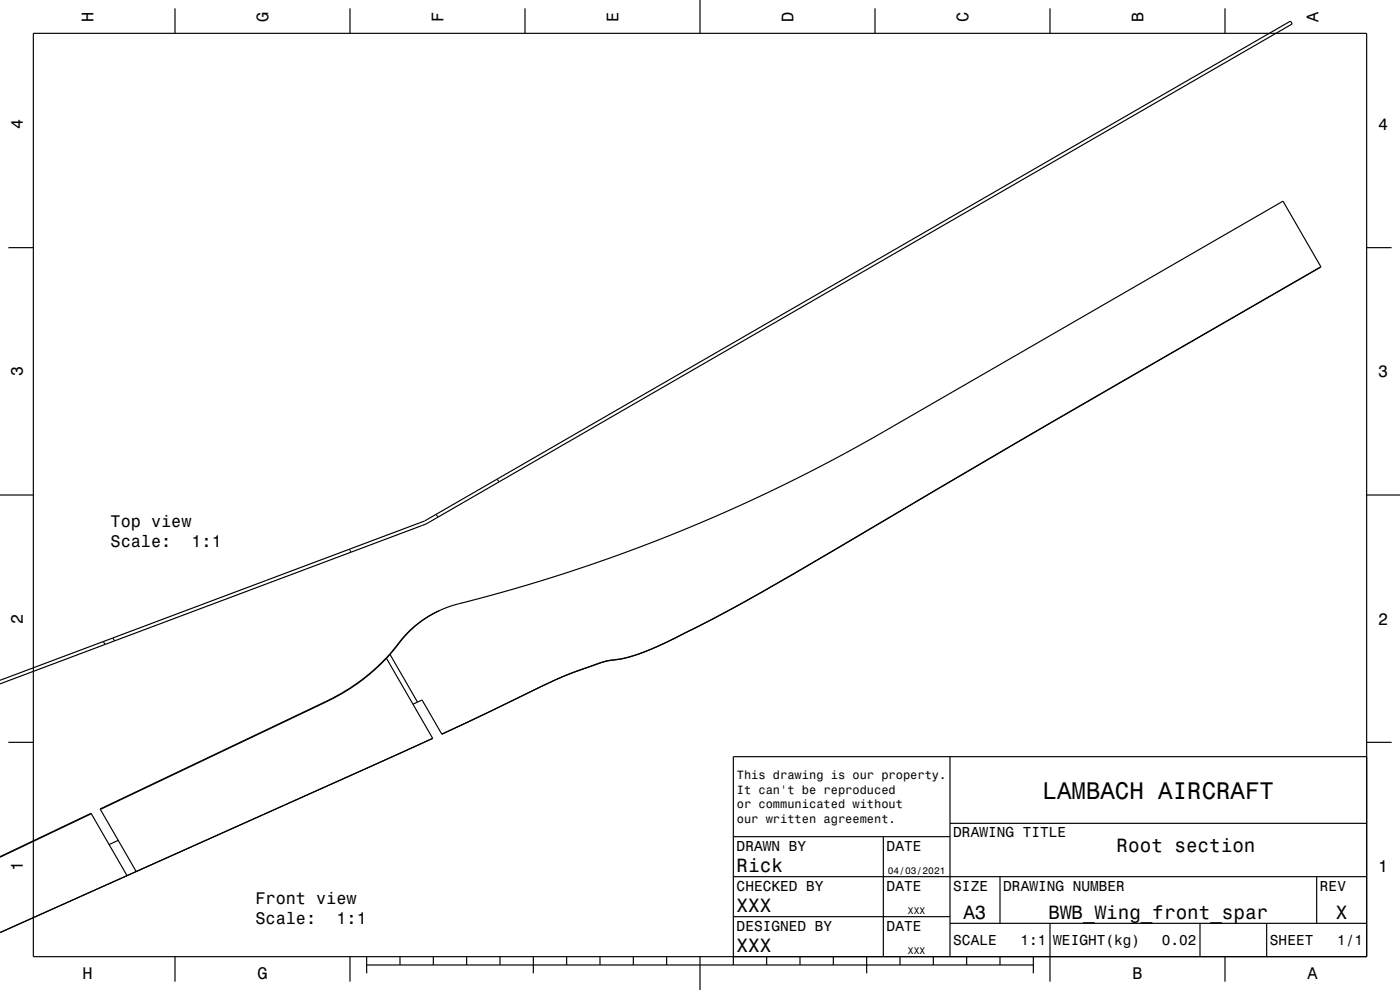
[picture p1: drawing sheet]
<svg xmlns="http://www.w3.org/2000/svg" width="420mm" height="297mm" viewBox="0 0 420 297" stroke-linecap="round" stroke-linejoin="round" font-family="sans-serif">
<g fill="none" stroke="#000" stroke-width=".35">
<path d="M10 10h400v277h-400zM52.5 2.5v7.5M105 2.5v7.5M157.5 2.5v7.5M210 0v10M262.5 2.5v7.5M315 2.5v7.5M367.5 2.5v7.5M2.5 74.3h7.5M410 74.3h7.5M396.3 80l-90.8 52.5-55.2 32.5a583.5 583.5 0 0 1-44.7 24.8M396.3 80l-90.8 52.5-55.2 32.5a584.2 584.2 0 0 1-44.7 24.8"/>
<path d="M396.3 80l-11.4-19.7-122.7 70.9-13.8 7.5-14.5 7.4-10.6 5-11.7 5.1-11.8 4.9-13.1 5-21.8 7.3-13.6 4.1-14.8 3.9-4.6 1.7M0 148.5h10M125.9 156.9l-92.1 34.5M125.9 156.9h.1M126.4 157.7h.1M127.3 156.3l-1.4 .6M127.4 156.3l259.7-150 .5 .9-259.8 150-93.4 35.1-.6-.9M127.4 156.3h-.1M410 148.5h10M31 192.5l.5 .8M33.9 191.4l-33.9 12.7M34.4 192.3l-34.4 12.9"/>
<path d="M115.9 197.5a59.7 59.7 0 0 1-18.1 13.1l-67.7 32.2M115.9 197.5l13.9 24M117 196.3l-1.1 1.2M117 196.3l8.3 14.3M131.9 183.1l-4 2.2-3.8 2.8-3 3-4.1 5.1a60.1 60.1 0 0 1-19.3 14.3l-67.7 32.2 10.9 18.8M131.9 183.1l-3.9 2.2-3.8 2.8-3 3-4.2 5.2M205.6 189.8a77.3 77.3 0 0 1-19.6 7.9l-3 .4a122.7 122.7 0 0 0-20.5 7.7l-30 14.4M205.6 189.8h.1M205.6 189.8a76.9 76.9 0 0 1-19.5 8l-3.1 .3a125.1 125.1 0 0 0-20.4 7.7l-30.1 14.5M125.3 210.6l-1.4 .7M125.3 210.6l1.3-.6 5.9 10.2M2.5 222.7h7.5"/>
<path d="M109.4 230.7l-109.4 49.1M129.8 221.5l-20.4 9.2M132.5 220.2v.1M285 227v60M410 222.7h7.5M410 227h-190v62.5M0 257l27.3-13 10.8 18.7M27.4 244.1l-27.4 13.1M35.5 252.1l-2.8 1.3M220 251h65M265 251v36M285 247h125"/>
<path d="M220 275h65M220 263h190M285 277h125M300 263v14M315 277v17.5M360 277v10M380 277v10M395 263v14M52.5 287v7.5M105 287v7.5M110 289.5h200M110 287v5"/>
<path d="M120 287v2.5M130 287v2.5M140 287v2.5M150 287v2.5M160 287v5M170 287v2.5M180 287v2.5M190 287v2.5M200 287v2.5M210 287v10M230 287v2.5M240 287v2.5"/>
<path d="M250 287v2.5M260 287v5M270 287v2.5M280 287v2.5M290 287v2.5M300 287v2.5M310 287v5M367.5 287v7.5"/>
</g>
<path d="M130.8 154.3l.6 .8M149.1 143.8l.7 .7M104.8 164.8l.5 .9M119.6 192.9h.2M176.8 200h.1M97.7 210.5l.1 .1" fill="none" stroke="#000" stroke-width=".3"/>
<text font-size="7.2" x="312.8" y="239.6">LAMBACH AIRCRAFT</text>
<g font-size="5.8">
<text x="335" y="255.6">Root section</text>
<text x="221" y="261.6">Rick</text>
<text x="221" y="273.6">XXX</text>
<text x="289" y="275.6">A3</text>
<text x="314.5" y="275.6">BWB_Wing_front_spar</text>
<text x="400.8" y="275.6">X</text>
<text x="221" y="285.6">XXX</text>
</g>
<g font-size="5">
<text x="28.1" y="6.5" transform="rotate(-90 28.1 6.5)">H</text>
<text x="80.6" y="6.5" transform="rotate(-90 80.6 6.5)">G</text>
<text x="133.1" y="6.5" transform="rotate(-90 133.1 6.5)">F</text>
<text x="185.6" y="6.5" transform="rotate(-90 185.6 6.5)">E</text>
<text x="238.1" y="6.5" transform="rotate(-90 238.1 6.5)">D</text>
<text x="290.6" y="6.5" transform="rotate(-90 290.6 6.5)">C</text>
<text x="343.1" y="6.5" transform="rotate(-90 343.1 6.5)">B</text>
<text x="395.6" y="6.5" transform="rotate(-90 395.6 6.5)">A</text>
<text x="6.8" y="38.7" transform="rotate(-90 6.8 38.7)">4</text>
<text x="413.5" y="39">4</text>
<text x="6.8" y="112.9" transform="rotate(-90 6.8 112.9)">3</text>
<text x="413.5" y="113.2">3</text>
<text x="33.2" y="158.1">Top view</text>
<text x="33.2" y="164.1">Scale:</text>
<text x="57.5" y="164.1">1:1</text>
<text x="6.8" y="187.1" transform="rotate(-90 6.8 187.1)">2</text>
<text x="413.5" y="187.4">2</text>
<text x="6.8" y="261.3" transform="rotate(-90 6.8 261.3)">1</text>
<text x="413.5" y="261.6">1</text>
<text x="76.6" y="271.3">Front view</text>
<text x="76.6" y="277.3">Scale:</text>
<text x="100.9" y="277.3">1:1</text>
<text x="24.7" y="293.8">H</text>
<text x="77.2" y="293.8">G</text>
<text x="339.7" y="293.8">B</text>
<text x="392.2" y="293.8">A</text>
</g>
<g font-size="4.3">
<text x="286" y="251.2">DRAWING TITLE</text>
<text x="221" y="255.2">DRAWN BY</text>
<text x="266" y="255.2">DATE</text>
<text x="221" y="267.2">CHECKED BY</text>
<text x="266" y="267.2">DATE</text>
<text x="286" y="267.2">SIZE</text>
<text x="301" y="267.2">DRAWING NUMBER</text>
<text x="396" y="267.2">REV</text>
<text x="221" y="279.2">DESIGNED BY</text>
<text x="266" y="279.2">DATE</text>
<text x="286" y="283.6">SCALE</text>
<text x="306.2" y="283.6">1:1</text>
<text x="316" y="283.6">WEIGHT(kg)</text>
<text x="348.6" y="283.6">0.02</text>
<text x="381" y="283.6">SHEET</text>
<text x="401.2" y="283.6">1/1</text>
</g>
<g font-size="3.6">
<text x="221.1" y="233.8">This drawing is our property.</text>
<text x="221.1" y="238.1">It can't be reproduced</text>
<text x="221.1" y="242.5">or communicated without</text>
<text x="221.1" y="246.8">our written agreement.</text>
</g>
<g font-size="2.9">
<text x="266.3" y="262.3">04/03/2021</text>
<text x="272.4" y="274.3">XXX</text>
<text x="272.4" y="286.3">XXX</text>
</g>
</svg>
